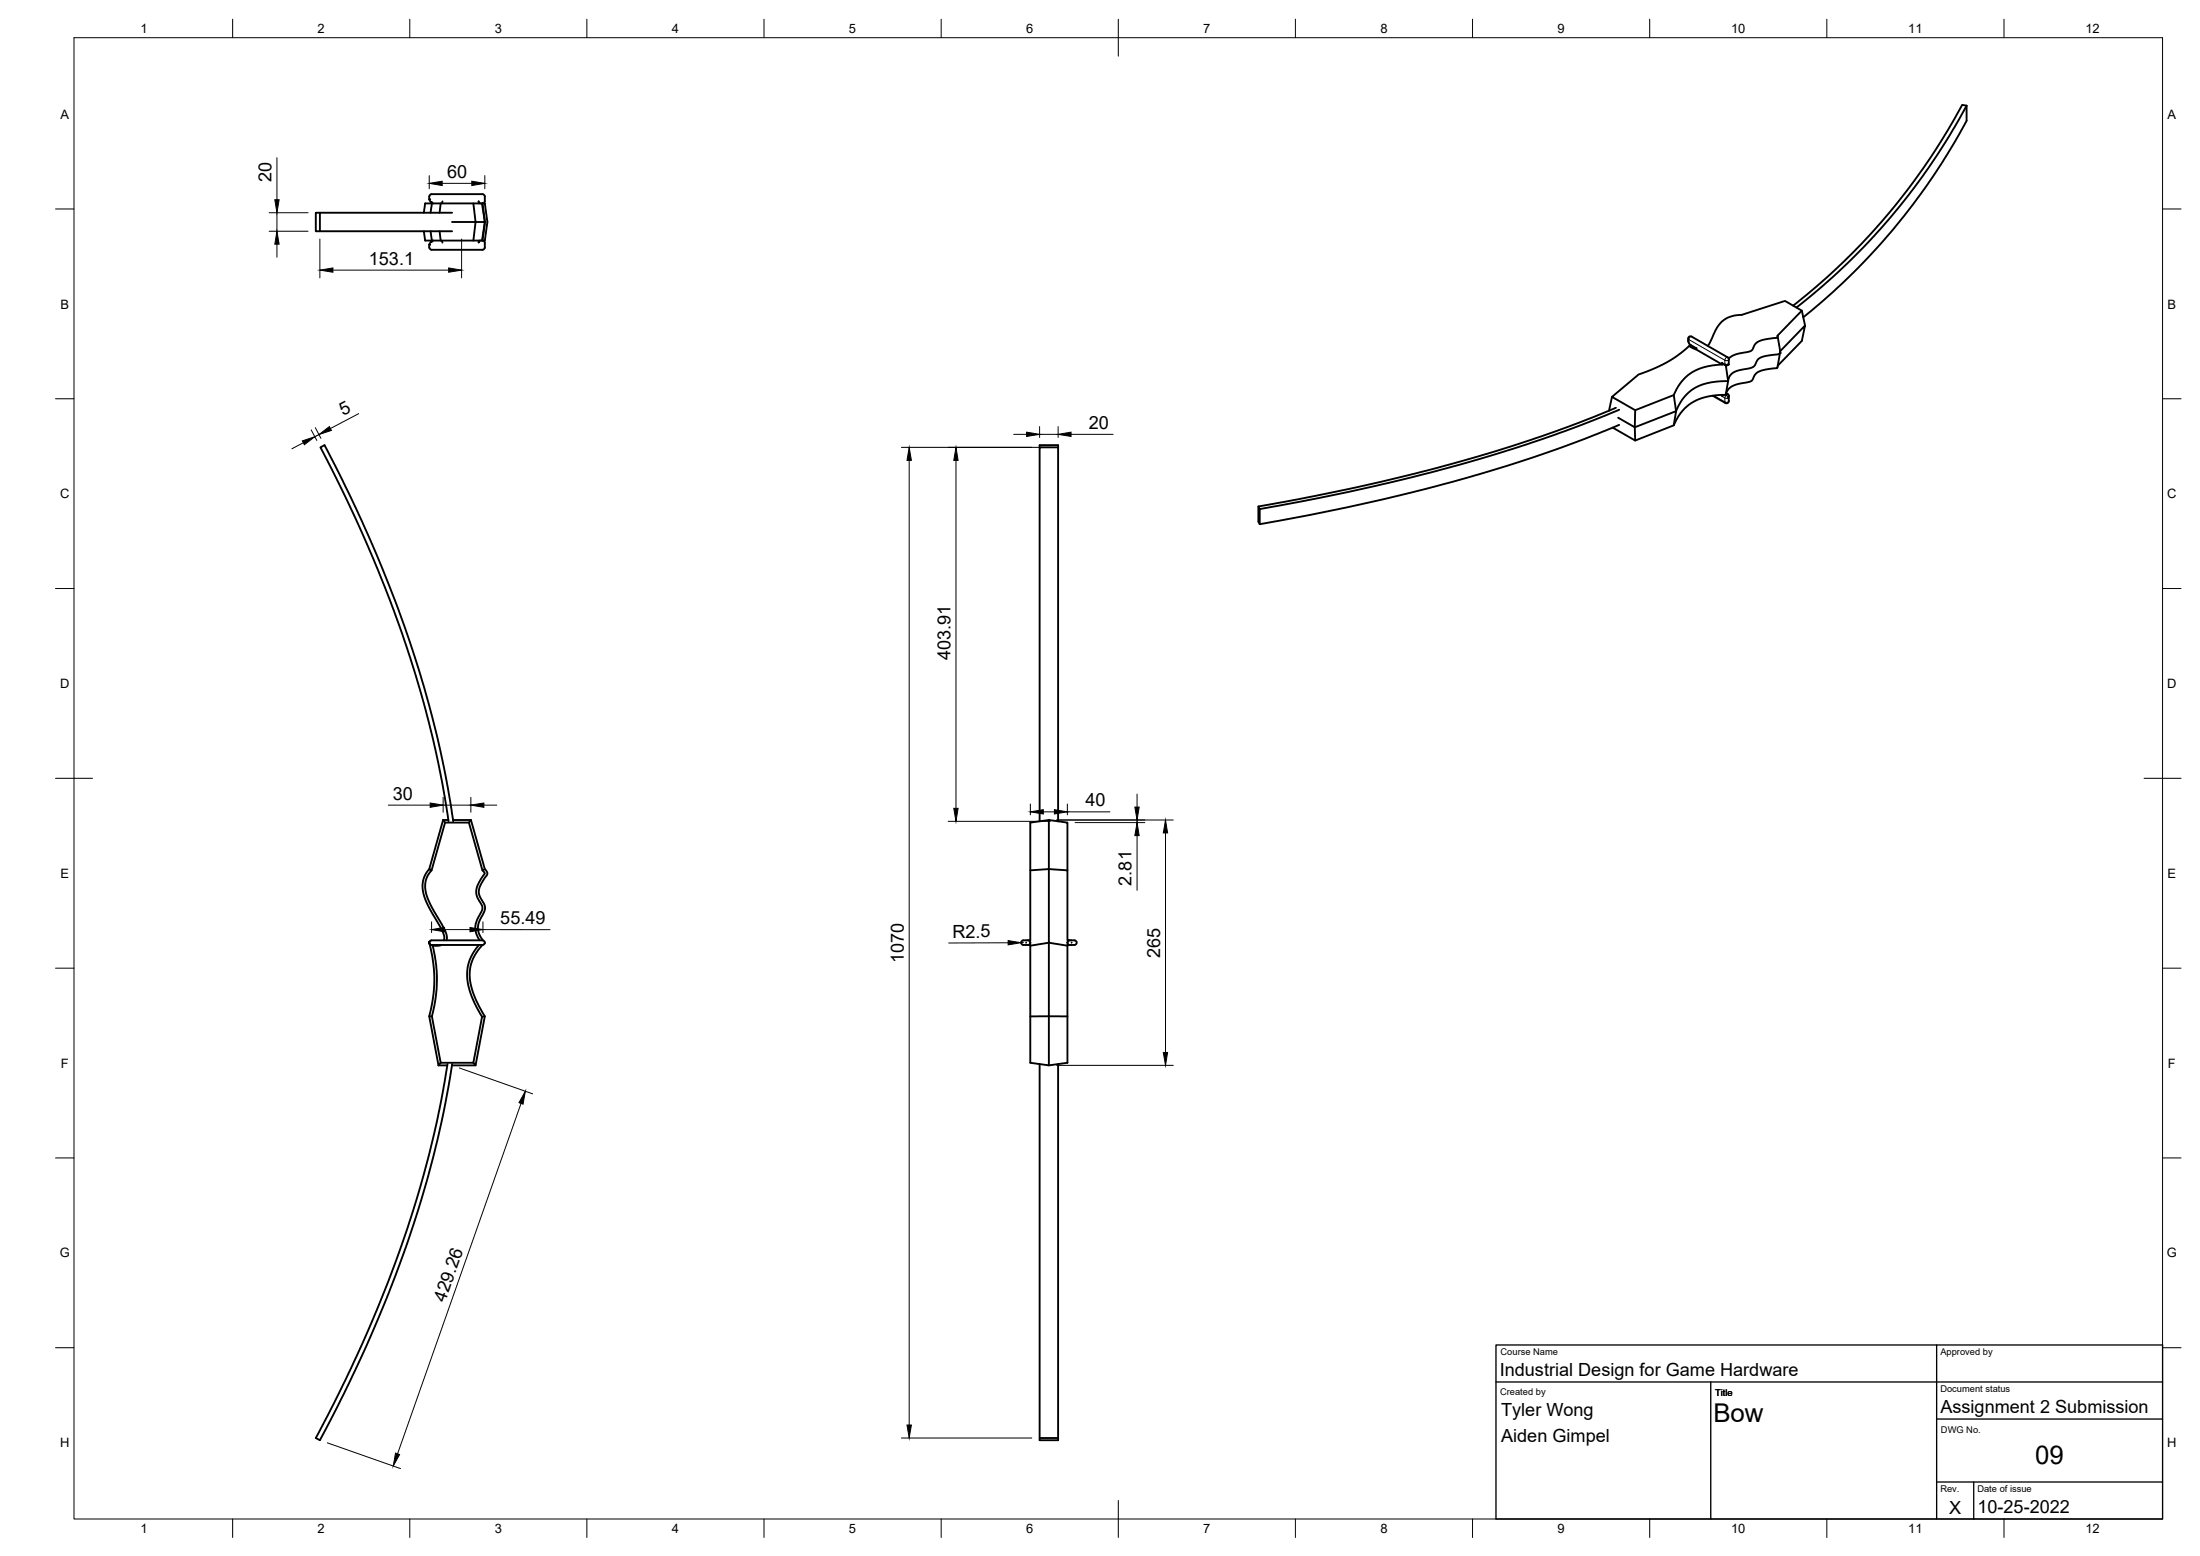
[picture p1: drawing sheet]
<svg xmlns="http://www.w3.org/2000/svg" width="594mm" height="420mm" viewBox="0 0 594 420" stroke-linecap="round" stroke-linejoin="round" font-family="sans-serif">
<!-- layer: Visible -->
<g fill="#000">
<circle cx="115.9" cy="53.8" r=".25"/>
<circle cx="116.4" cy="54.6" r=".25"/>
<circle cx="115.9" cy="66.1" r=".25"/>
<circle cx="116.4" cy="65.3" r=".25"/>
<circle cx="465.8" cy="98.4" r=".25"/>
<circle cx="480.6" cy="95.3" r=".25"/>
</g>
<g fill="none" stroke="#000" stroke-width=".51">
<path d="M531.1 28.5a172.4 172.4 0 0 1-46 54.5M531.1 28.5v4.1l-1.1 1.9a171.8 171.8 0 0 1-43.1 51.2M531.1 28.5l-1.2-.2a171.9 171.9 0 0 1-45.7 54.2M86.4 57.4h-1.1v5h1.1M116.5 52.4h13.8l.6 .4v1.6a.63 .63 0 0 1-.7 .5M116.6 52.4l-.6 .4-.1 1 .5 .8 .7 .3M116.6 54.9h-1.8l-.4 2.5M116.6 54.9h13.6M116.6 54.9l-.3 2.5M119 54.9l-.3 2.5M119.5 54.4l-.2 .5M122 59.9h6.4l-.6 5.1"/>
<path d="M122.1 57.4h-35.7v5h35.7M127.8 54.9l.6 5h2.5l-.7 5.1M129.3 54.9l-.1-.5 .2 .4 .4 .1M130.2 54.9l.7 5M130.3 54.9h.6a17.6 17.6 0 0 1 0 10.1h-.6l.7-5.1zM114.4 62.4l.4 2.6h15.4a.63 .63 0 0 1 .7 .6v1.5l-.6 .3-13.8 .1M116.3 62.4l.3 2.6M117.1 65l-.7 .3-.5 .7 .1 1.1 .6 .3M118.7 62.4l.3 2.6M119.3 65l.2 .5M129.3 65l-.1 .5 .3-.5h.3M456.6 93.3h.1"/>
<path d="M456.6 93.3l1.5 .8M456.8 90.9l9.7 5.6 .3 .3v1.6l-.8 .3-1-.7 .1 .4-7.1-4.1M456.8 90.9h-.6l-.3 .5 .1 1.1 .6 .8M458.1 94l-.2 .3-1.8-.9-2.7 2.3a37.2 37.2 0 0 1-10.9 5.4l-7.2 6.1 6.3 3.6 10.4-4.1 1.2-2.4 1.1-1.5 1.4-1.4 2-1.3 3.8-1.3 3.6-.4M466 98.7l.7 4.2-3.3 .2-3.4 .7a11.6 11.6 0 0 0-7.4 7.2l-.6-4.3M466.7 98.3l.2 .1M480 90.6l-.1 .6-4.1 .6a4.2 4.2 0 0 0-2.7 2.8l-.9 .4-3.5 .7-1.2 .5-.7 .6M480.7 95.1l-.8 4.3-3.1 .4-1.7 .5-1 .7-.8 1.5-.5 .5-3.9 .8a3.8 3.8 0 0 0-2.8 2.4M480.7 94.8l-.1 .6-.3 .3-3.6 .5a3.1 3.1 0 0 0-2.9 2.5l-1.2 .7-3.2 .6a3.2 3.2 0 0 0-2.7 2.9l-.7 3.7M480.7 94.8l6.7-6.9-.8 4.2-6.5 6.6M486.6 83.9l-6.6 6.7 .7 4.2M487.4 87.9l-.8-4-4.6-2.6-11.7 3.7-2 .2a7.5 7.5 0 0 0-5.7 5.5l-1.4 2.7"/>
<path d="M435.3 107.2l-.8 3.7M436.4 110.1l-5.3 2.2a457.7 457.7 0 0 1-89.6 24.2l-1.7 .3v4l.4 .7M437 112.8l4.5 2.6 .1 3.6M437.2 110.6l-7.9 3.3a468.2 468.2 0 0 1-89.1 23.6M437.2 114.7l-11.9 4.8a477.4 477.4 0 0 1-85.1 22M441.6 110.8l-.1 4.6 11.1-4.4-.6 3.9M462.5 106.8l3.4 2M466 106.6l.1-.4 .7 .4-.1 .9M466 106.6l-.7 .1-.3 .3 .1-.4-3.9 .5-3.3 1.1-1.7 1-1.9 1.7-1.1 1.6-1.2 2.4-10.4 4.1-6.1-3.5M466.8 106.9v1.6l-.5 .4-.4-.1M280.7 120.8v-.6h5v101.6M285.7 120.8h-5v101"/>
<path d="M339.8 136.8l.4 .7M340.2 137.5v4M119.7 221.4l.5 .7-3.7 12.9M119.7 221.4h1.4M119.7 221.4l-3.8 13.3M121.1 221.8l-1.2-7.9a316 316 0 0 0-30.1-86.8l-3.3-6.3 1.1-.6a326.6 326.6 0 0 1 32.8 89.7l2 11.9M122.3 221.4h4.9M126.6 222.1l3.7 12.9 .6-.3M127.2 221.4l3.7 13.3 .7 .9a1.19 1.19 0 0 1-.6 1.3l-.9 1.5a4.1 4.1 0 0 0 .4 5.3 2.98 2.98 0 0 1-.3 3.7l-.2 .3a4.9 4.9 0 0 0 .4 6.2M127.2 221.4l-.6 .7h-6.4M130.3 235l.6 .9-1.8 2.8-.5 1.8 .2 1.5 1.1 2a2.42 2.42 0 0 1-.4 3.1l-.4 .6a5.4 5.4 0 0 0 .4 6.2M283.2 221.4l-5 .7v31.8h-.5"/>
<path d="M283.2 221.4v13.3l-5 .3M283.2 221.4l5 .7v12.9M116 254.3v.5zM116 254.8l1 5.6 .3 5.2a40.1 40.1 0 0 1-1.4 8.8l2.5 13.3M116.5 253.9h13.8a.62 .62 0 0 1 .6 .6 .62 .62 0 0 1-.6 .7M116.5 255.2h13.8M116.6 253.9a.63 .63 0 0 0-.7 .7 .63 .63 0 0 0 .7 .6 3.9 3.9 0 0 0 2.7 0M119.8 253.9l.2-.9-.4-1.3-3.9-7-1.4-3.5-.2-1.8 .1-1.6 .6-1.5 1.1-1.6 .6 .3-.9 1.3-.6 1.4-.2 2 .2 1.4 1.5 3.7 3.7 6.5 .5 1.6-.1 1M129.3 255.2a12.4 12.4 0 0 0-1.9 13.9l2.8 5.5-2.4 12.4h-8.8l-2.4-12.6a37.2 37.2 0 0 0 .2-19M130.3 255.2a11.8 11.8 0 0 0-2.3 13.6l1.3 2.8 1.6 2.8-2.5 13.3-.6-.7M130.9 254.6v.1M277.1 254.5v.1"/>
<path d="M277.7 253.9h-1.3a.62 .62 0 0 0-.7 .6 .62 .62 0 0 0 .7 .7h1.8v31.8l5 .7v-13.3h5M277.7 253.9l.4 .2M278.1 254.1l.1 .5M278.2 254.6h.1M278.2 255.4l5-.8v19.8h-5M278.2 254.6l-.1 .4-.4 .1M288.2 254.6h.1M288.2 255.4v31.6l-5 .7M288.3 254.6l.1 .4 .4 .1M288.4 254.1l-.2 .5M288.8 253.9h1.3M288.8 253.9h-.6v-18.9l-4.2-.3a.45 .45 0 0 0-.6 0 .45 .45 0 0 0-.2 .5v19.4l5 .8v-.2h1.9"/>
<path d="M288.8 253.9l-.4 .2M289.4 254.5v.1M290.1 253.9a.62 .62 0 0 1 .6 .6 .62 .62 0 0 1-.6 .7M115.9 274.4h.7M130.9 274.4l-.7 .2M118.4 287.7h2.4M119 287l-.6 .7M120.8 287.3l-1.4 8.7a318.2 318.2 0 0 1-31.6 87.6l-2.5 4.7 1.1 .6a328.7 328.7 0 0 0 33.6-89.7l2.1-11.9M122 287.7h6.4M280.7 287.3v101h5v-101M280.7 388.3v.6h5v-.6"/>
</g>
<!-- layer: Visible Narrow -->
<g fill="none" stroke="#000" stroke-width=".27">
<path d="M455.9 92l.3 .7M456.1 92.3v-.6l9.7 5.6v1.1M456.2 92.7h-.1M456.2 92.7l.4 .6M456.5 93l1.6 1M456.8 90.9l-.5 .2-.3 .6-.1-.3M465 97.9l.8 .5M465.8 98.4l.9-.1-.2 .3M465.8 98.4l.1 .2M465.9 98.6h.1M466.5 96.5l-.4 .1-.3 .7 .7 .1 .4-.4M462.8 106.8l3 1.7v-1"/>
<path d="M465 107l.8 .5M465.1 106.6h.8l.3 .2-.4 .6M466.7 106.5l-.5 .3 .2 .2a.35 .35 0 0 1 .2 .5 .35 .35 0 0 1-.5 .1l-.3-.1M466.9 108.3l-.4 .3-.7-.1 .1 .3"/>
</g>
<!-- layer: TITLEBLOCK -->
<path d="M404 363.2h180v47h-180zM404 373.2h180M462 373.2v37M523 363.2v47M523 383.2h61M523 400.2h61M533 400.2v10" fill="none" stroke="#000" stroke-width=".36"/>
<!-- layer: BORDER -->
<g fill="none" stroke="#000" stroke-width=".27">
<path d="M20 10.2h564v400h-564zM62.8 5.2v5M110.7 5.2v5M158.5 5.2v5M206.3 5.2v5M254.1 5.2v5M302 5.2v10M349.8 5.2v5M397.6 5.2v5M445.5 5.2v5M493.3 5.2v5M541.1 5.2v5"/>
<path d="M15 56.4h5M584 56.4h5M15 107.7h5M584 107.7h5M15 158.9h5M584 158.9h5M15 210.2h10M579 210.2h10M15 261.4h5M584 261.4h5M15 312.7h5M584 312.7h5"/>
<path d="M15 363.9h5M584 363.9h5M62.8 410.2v5M110.7 410.2v5M158.5 410.2v5M206.3 410.2v5M254.1 410.2v5M302 405.2v10M349.8 410.2v5M397.6 410.2v5M445.5 410.2v5M493.3 410.2v5"/>
<path d="M541.1 410.2v5"/>
</g>
<!-- layer: FD_Dimensions -->
<g fill="none" stroke="#000" stroke-width=".27">
<path d="M72.7 57.4h10.5M74.8 42.6v11.3M74.8 57.4v5M115.9 47.4v3.6M119.4 49.5h8M130.9 47.4v3.6M72.7 62.4h10.5M74.8 65.9v3.5M86.4 64.5v10.5M89.9 72.9h31.3M124.7 64.5v10.5M81.9 119.5l-3.1 1.7"/>
<path d="M84 116.1l1.6 2.8M85.2 115.5l1.5 2.9M86.1 117.3l-1.1 .6M96.9 111.7l-7.7 4M273.7 117.3h3.5M280.7 115.2v2.9M280.7 117.3h5M285.7 115.2v2.9M289.2 117.3h11.4M243.4 120.8h40.2M245.5 124.3v260.5M258.1 124.3v94"/>
<path d="M104.9 217.4h11.3M119.7 215.3v4M119.7 217.4h7.4M127.1 215.3v4M130.7 217.4h3.5M278.2 217.1v2.9M281.7 219.2h3M288.2 217.1v2.9M288.2 219.2h11.5M307 214.4v3.5M256 221.8h27.6M285.3 221.4h31.5"/>
<path d="M290.3 222.1h18.8M307 221.4v.7M307 225.6v14.8M314.7 224.9v59.3M116.5 248.9v2.9M120 251h6.9M130.4 248.9v2.9M130.4 251h18.1M272.2 254.6h-16M275.7 254.6h.7M124 288.4l19.8 7M140.7 298l-33.3 94.6"/>
<path d="M285.3 287.7h31.5M88.4 389.6l19.8 7M243.4 388.3h35.2"/>
</g>
<g fill="#000" stroke="#000" stroke-width=".27">
<path d="M74.2 53.9h1.2l-.6 3.5zM115.9 49.5l3.5-.6v1.2zM127.4 48.9l3.5 .6-3.5 .6zM74.8 62.4l.6 3.5h-1.2zM86.4 72.9l3.5-.6v1.2zM121.2 72.3l3.5 .6-3.5 .6zM81.7 119l3.3-1.1-2.8 2.2zM86.1 117.3l2.8-2.1 .6 1zM277.2 116.7l3.5 .6-3.5 .6zM285.7 117.3l3.5-.6v1.2zM245.5 120.8l.6 3.5h-1.2zM258.1 120.8l.6 3.5h-1.1z"/>
<path d="M116.2 216.8l3.5 .6-3.5 .6zM127.1 217.4l3.6-.6v1.2zM257.6 218.3h1.1l-.6 3.5zM278.2 219.2l3.5-.6v1.2zM284.7 218.6l3.5 .6-3.5 .6zM306.5 217.9h1.1l-.6 3.5zM307 222.1l.6 3.5h-1.1zM314.7 221.4l.6 3.5h-1.2zM116.5 251l3.5-.6v1.2zM126.9 250.4l3.5 .6-3.5 .6zM272.2 254l3.5 .6-3.5 .5zM141.9 294.7l-.7 3.5-1.1-.4z"/>
<path d="M314.1 284.2h1.2l-.6 3.5zM106.8 392.4l1.1 .4-1.7 3.1zM244.9 384.8h1.2l-.6 3.5z"/>
</g>
<g font-size="7">
<text x="462.7" y="384.1">Bow</text>
<text x="549.6" y="395.4">09</text>
</g>
<g font-size="4.9">
<text x="73.3" y="49.2" transform="rotate(-90 73.3 49.2)">20</text>
<text x="120.7" y="48">60</text>
<text x="99.6" y="71.5">153.1</text>
<text x="92.7" y="112.2" transform="rotate(-28 92.7 112.2)">5</text>
<text x="294" y="115.8">20</text>
<text x="256.7" y="178.4" transform="rotate(-90 256.7 178.4)">403.91</text>
<text x="106" y="215.9">30</text>
<text x="293.1" y="217.8">40</text>
<text x="305.6" y="239.1" transform="rotate(-90 305.6 239.1)">2.81</text>
<text x="135.1" y="249.6">55.49</text>
<text x="257.2" y="253.2">R2.5</text>
<text x="244.1" y="260.1" transform="rotate(-90 244.1 260.1)">1070</text>
<text x="313.3" y="258.6" transform="rotate(-90 313.3 258.6)">265</text>
<text x="120.2" y="351.7" transform="rotate(-71 120.2 351.7)">429.26</text>
<text x="405" y="371.7">Industrial Design for Game Hardware</text>
<text x="405.4" y="382.4">Tyler Wong</text>
<text x="524" y="381.7">Assignment 2 Submission</text>
<text x="405.4" y="389.4">Aiden Gimpel</text>
<text x="526.3" y="408.8">X</text>
<text x="534" y="408.7">10-25-2022</text>
</g>
<g font-size="3.5">
<text x="37.9" y="8.9">1</text>
<text x="85.8" y="8.9">2</text>
<text x="133.6" y="8.9">3</text>
<text x="181.4" y="8.9">4</text>
<text x="229.3" y="8.9">5</text>
<text x="277.1" y="8.9">6</text>
<text x="324.9" y="8.9">7</text>
<text x="372.7" y="8.9">8</text>
<text x="420.6" y="8.9">9</text>
<text x="467.4" y="8.9">10</text>
<text x="515.3" y="8.9">11</text>
<text x="563.1" y="8.9">12</text>
<text x="16.3" y="32">A</text>
<text x="585.3" y="32">A</text>
<text x="16.3" y="83.3">B</text>
<text x="585.3" y="83.3">B</text>
<text x="16.2" y="134.6">C</text>
<text x="585.2" y="134.6">C</text>
<text x="16.2" y="185.8">D</text>
<text x="585.2" y="185.8">D</text>
<text x="16.3" y="237">E</text>
<text x="585.3" y="237">E</text>
<text x="16.4" y="288.3">F</text>
<text x="585.4" y="288.3">F</text>
<text x="16.1" y="339.6">G</text>
<text x="585.1" y="339.6">G</text>
<text x="16.2" y="390.8">H</text>
<text x="585.2" y="390.8">H</text>
<text x="37.9" y="413.9">1</text>
<text x="85.8" y="413.9">2</text>
<text x="133.6" y="413.9">3</text>
<text x="181.4" y="413.9">4</text>
<text x="229.3" y="413.9">5</text>
<text x="277.1" y="413.9">6</text>
<text x="324.9" y="413.9">7</text>
<text x="372.7" y="413.9">8</text>
<text x="420.6" y="413.9">9</text>
<text x="467.4" y="413.9">10</text>
<text x="515.3" y="413.9">11</text>
<text x="563.1" y="413.9">12</text>
</g>
<g font-size="2.5">
<text x="524" y="366">Approved by</text>
<text x="405.2" y="366">Course Name</text>
<text x="405.1" y="376.8">Created by</text>
<text x="463.1" y="376.8">Title</text>
<text x="524" y="376">Document status</text>
<text x="524.1" y="386.8">DWG No.</text>
<text x="524" y="403">Rev.</text>
<text x="534" y="403">Date of issue</text>
</g>
</svg>
